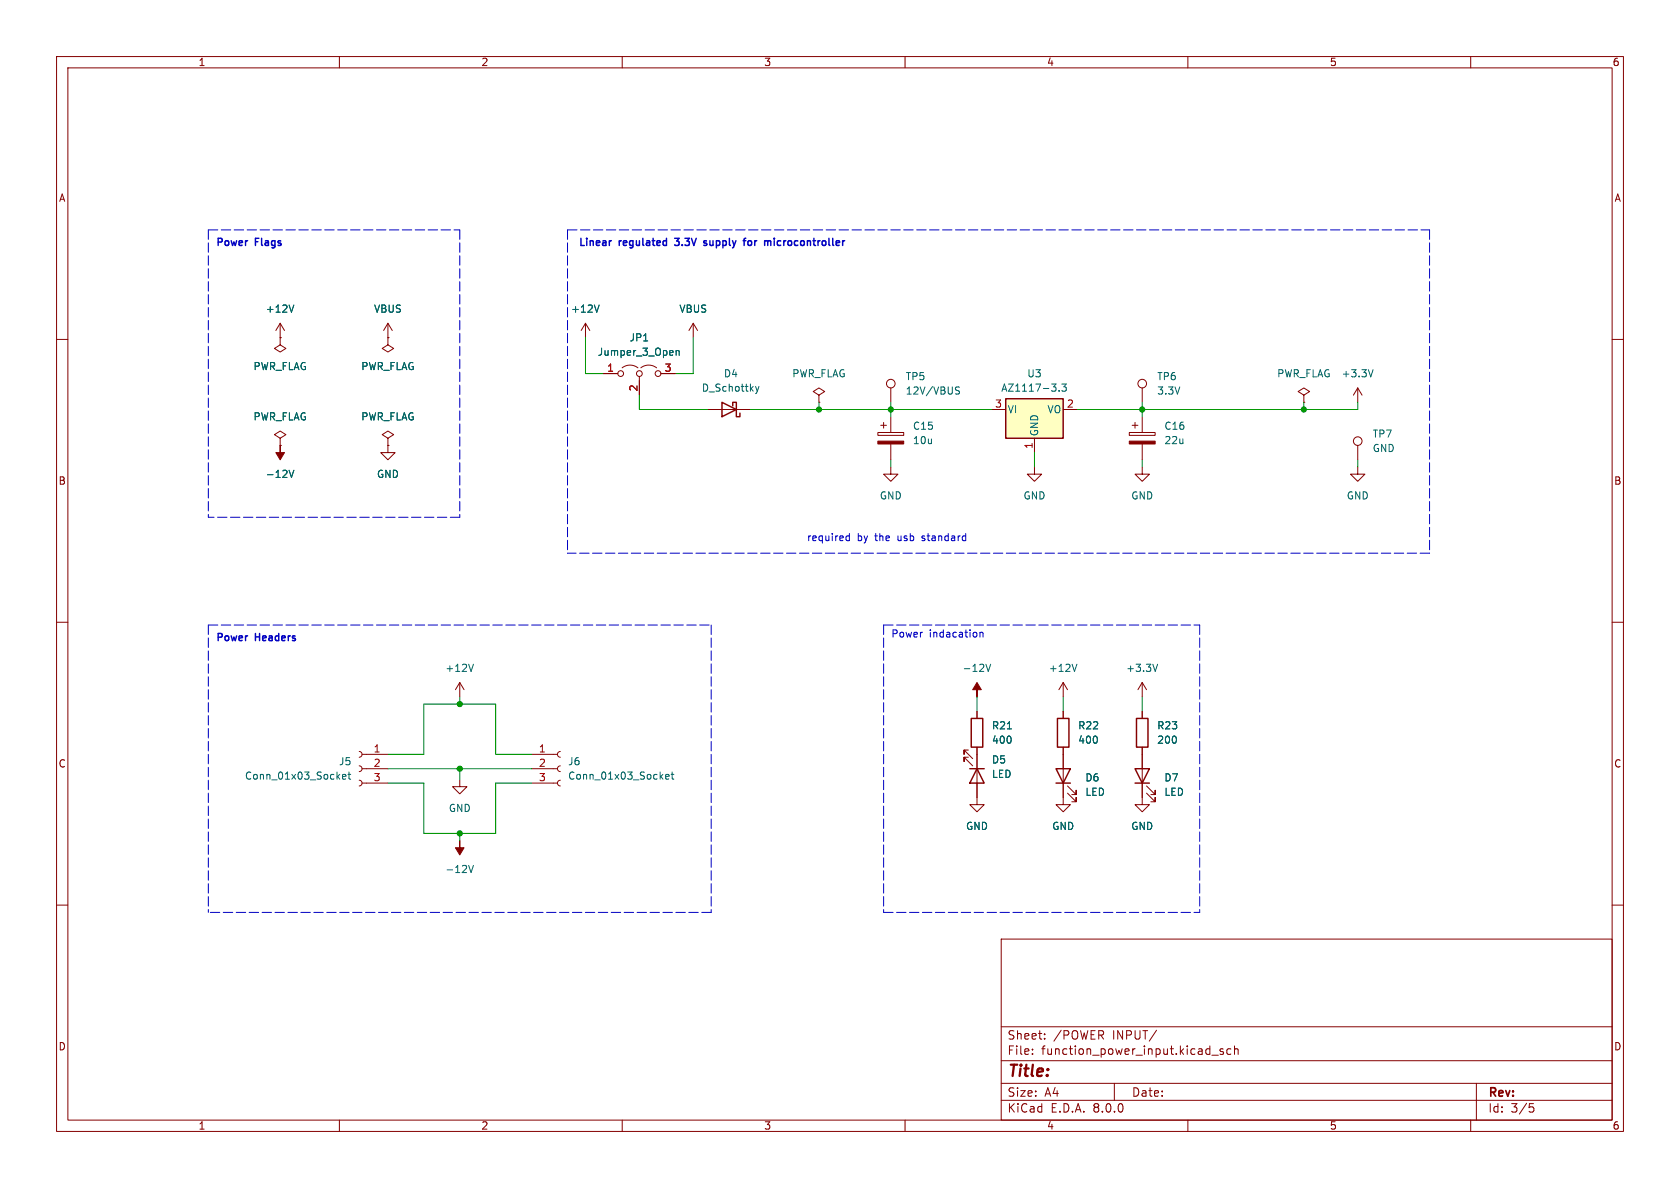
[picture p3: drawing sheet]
<svg xmlns="http://www.w3.org/2000/svg" width="297mm" height="210mm" viewBox="0 0 297 210" stroke-linecap="round" stroke-linejoin="round" font-family="sans-serif">
<g fill="none" stroke="#840000" stroke-width=".18">
<path d="M10 10h277v190h-277zM12 12h273v186h-273zM60 10v2M110 10v2M160 10v2M210 10v2M260 10v2M10 60h2M49.5 59.7v1.3l1 .6-1 .6-1-.6 1-.6M49.5 59.7h.1M49.5 57.2l-.7 1.2M49.5 57.2v2.5"/>
<path d="M49.5 57.2l.8 1.2M285 60h2M201.9 82.6v1.2h1.3l-1.3 1.3-1.2-1.3h1.2M10 110h2M285 110h2M171.2 132.6h-.8v.8v-.8l1.6 1.5M171.2 133.9h-.8v.7v-.7l1.6 1.5M172.7 132.1v10.1h1.3l-1.3 1.3-1.3-1.3h1.3M172.7 125.7v1.3M10 160h2M188 141v1.2h1.2l-1.2 1.3-1.3-1.3h1.3M285 160h2"/>
<path d="M177 166h108v32h-108zM60 198v2M110 198v2M160 198v2M177 194.5h108M177 191.5h108M177 187.5h108M177 181.5h108M182.5 186.3v.1M182.5 185.5v.1M184.7 183.6v.1M184.7 182.8v.1"/>
<path d="M197 191.5v3M204.5 182.1l-1.3 2M210 198v2M214.2 186.5h1.2M216.2 185.5l-.3-.1-.2 .2v.2l.5 .2v.3h-.5M217.6 185.5l-.4-.1-.3 .3v.4l.1 .2h.6M218.2 185.5l.3-.1 .3 .1 .1 .9M218.2 184.9v1.5M260 198v2M261 191.5v6.5M270.4 195.1h.7M270.5 195.7h.4l.3 .3-.2 .5-.5 .1"/>
</g>
<path d="M171.4 135.9h2.6M171.7 127h2v5.1h-2zM172.7 135.9l1.3 2.5h-2.6z" fill="none" stroke="#840000" stroke-width=".25"/>
<path d="M51.9 53.9l-.4 1.3M174.3 117.4l.4 1.3 .4-1.3M178.1 128.8h.7" fill="none" stroke="#006464" stroke-width=".18"/>
<path d="M172.7 120.7l.8 1.2h-.8v1.3v-1.3h-.7z" fill="#840000" stroke="#840000" stroke-width=".18"/>
<path d="M177.8 70.5h10.2v7h-10.2z" fill="#ffffc2"/>
<path d="M127.6 71.1l2.6 1.3-2.6 1.3zM129.5 71.8v-.7h.7v2.6h.6v-.7M177.8 70.5h10.2v7h-10.2zM186.7 135.9h2.5l-1.2 2.5zM186.7 138.4h2.5M186.9 127h2.1v5.1h-2.1zM200.7 135.9h2.5l-1.3 2.5zM200.7 138.4h2.5M200.9 127h2v5.1h-2z" fill="none" stroke="#840000" stroke-width=".25"/>
<g fill="none" stroke="#840000" stroke-width=".18">
<path d="M49.5 59.7h.1M68.6 59.7v1.3l1 .6-1 .6-1-.6 1-.6M68.6 59.7h.1M68.6 57.2l-.8 1.2M68.6 57.2v2.5M68.6 57.2l.7 1.2M103.5 57.2l-.8 1.2M103.5 57.2v2.5M103.5 57.2l.8 1.2M122.6 57.2l-.8 1.2M122.6 57.2v2.5M122.6 57.2l.7 1.2"/>
<path d="M49.5 77.5l1-.7-1-.6-1 .6 1 .7v1.2M49.5 78.7h.1M68.6 77.5l1-.7-1-.6-1 .6 1 .7v1.2M68.6 78.7h.1M68.6 78.7v1.3h1.2l-1.2 1.3-1.3-1.3h1.3M106.7 66h2.5M110 65a2.26 2.26 0 0 1 2.8 0M113 66.5v3.4M113.3 65a2.26 2.26 0 0 1 2.8 0M116.8 66h2.6M125.1 72.4h7.6M144.8 69.9l1-.7-1-.6-1 .6 1 .7v1.2"/>
<path d="M144.8 71.1h.1M155.2 76.5h4.6v.5h-4.6zM155.7 75.2h1M156.2 74.7v1M157.5 68.6v2.5M157.5 73.7v2.8M157.5 78.5v2.8M175.3 72.4h2.5M182.9 77.5v2.5M188 72.4h2.5M199.6 76.5h4.6v.5h-4.6zM200.2 75.2h1"/>
<path d="M200.7 74.7v1M201.9 68.6v2.5M201.9 73.7v2.8M201.9 78.5v2.8M230.5 69.9l1-.7-1-.6-1 .6 1 .7v1.2M230.5 71.1h.1M240 68.6l-.7 1.3M240 68.6v2.5M240 78.7v2.6M240 68.6l.8 1.3M157.5 82.6v1.2h1.2l-1.2 1.3-1.3-1.3h1.3M182.9 82.6v1.2h1.2l-1.2 1.3-1.3-1.3h1.3"/>
<path d="M240 82.6v1.2h1.3l-1.3 1.3-1.2-1.3h1.2M63.5 137.9l.4 .2 .1 .3-.1 .4-.4 .1M63.5 135.4l.4 .1 .1 .4-.1 .3-.4 .2M63.5 132.8l.4 .2 .1 .4-.1 .3-.4 .2M64 138.4h4.6M64 135.9h4.6M64 133.4h4.6M81.3 137.8v1.3h1.2l-1.2 1.2-1.3-1.2h1.3M81.3 120.7l-.8 1.2M81.3 120.7v2.5M81.3 120.7l.7 1.2M94 138.4h4.6"/>
<path d="M94 135.9h4.6M94 133.4h4.6M99.1 137.9l-.4 .2-.1 .3 .1 .4 .4 .1M99.1 135.4l-.4 .1-.1 .4 .1 .3 .4 .2M99.1 132.8l-.4 .2-.1 .4 .1 .3 .4 .2M172.7 125.7v1.3M172.7 132.1v3.8M172.7 138.4v2.6M188 120.7v2.5M188 125.7v1.3M188 132.1v8.9M188 120.7l-.8 1.2"/>
<path d="M188 120.7l.7 1.2M188.7 138.9l1.5 1.6v-.8v.8h-.7M201.9 132.1v10.1h1.3l-1.3 1.3-1.2-1.3h1.2M201.9 120.7v2.5M201.9 125.7v1.3M201.9 120.7l-.7 1.2M201.9 120.7l.8 1.2M202.7 138.9l1.5 1.6v-.8v.8h-.7M188.7 140.2l1.5 1.5v-.7v.7h-.7M202.7 140.2l1.5 1.5v-.7v.7h-.7"/>
<circle cx="109.7" cy="66" r=".51"/>
<circle cx="113" cy="66" r=".51"/>
<circle cx="116.3" cy="66" r=".51"/>
<circle cx="157.5" cy="67.8" r=".76"/>
<circle cx="201.9" cy="67.8" r=".76"/>
<circle cx="240" cy="78" r=".76"/>
</g>
<g fill="none" stroke="#006464" stroke-width=".18">
<path d="M51.9 53.9l-.4 1.3M105.9 53.9l-.4 1.3M119.5 62v.8M119.5 62.1l.2-.1h.3l.1 .8M133.6 68.3l.3 .9M133.9 69.2l-.3 .4M134.2 68.3l-.3 .9M169 68.9l.5 .2 .1 .3-.2 .3-.5-.1M169.6 68.5l-.5-.1-.1 .1M187.2 69v.2M187.7 67.9h.8l-.4 .5 .3 .1v.5l-.1 .2-.6-.2M242.8 65.3l-.5 1.3"/>
<path d="M51.1 83.1l.4 1.3 .4-1.3M83.7 117.4l-.4 1.3M190.4 117.4l-.4 1.3M204.7 117.4l-.5 1.3M60.5 137.3l.7-.1-.1-.2-.4-.1-.2 .2 .1 .6h.5M61.5 136.9h.5M61.7 136.5v1.1l.3 .1M117.7 137.3l.6-.1-.1-.2-.3-.1-.2 .2v.6h.5M118.6 136.9h.5M118.8 136.5v1.1l.3 .1M178.1 128.8h.7M82.9 153l.4 1.2 .4-1.2"/>
</g>
<g fill="#840000" stroke="#840000" stroke-width=".18">
<path d="M199.6 78h4.6v.5h-4.6z"/>
<path d="M155.2 78h4.6v.5h-4.6z"/>
<path d="M81.3 148.6v1.3h.7l-.7 1.2-.8-1.2h.8z"/>
<path d="M49.5 78.7v1.3h.8l-.8 1.3-.7-1.3h.7z"/>
</g>
<path d="M119.3 42.1h.8M119.3 43.3l.2 .1M124.9 42.6l-.3-.1-.2 .2 .1 .2 .4 .1v.3h-.5M131.4 42.5h.5M131.7 42.1h.2M132.6 42.5l-.3 .1-.1 .2 .1 .5 .3 .1M135.9 42.5l.4 .2v.7" fill="none" stroke="#0000c2" stroke-width=".25"/>
<path d="M149.6 95.3l.2 .3 .4-.1M150.2 94.3v1.3M150.2 94.8l-.4-.1-.2 .3M173.2 111.8v.8M173.2 111.9l.2-.1h.3l.1 .8" fill="none" stroke="#0000c2" stroke-width=".18"/>
<g fill="none" stroke="#0000c2" stroke-width=".18" stroke-dasharray="1.7 .6">
<path d="M36.8 40.6v50.8M36.8 40.6h44.5M81.3 40.6v50.8M100.3 40.6h152.4M100.3 40.6v57.2M252.7 40.6v57.2M81.3 91.4h-44.5M252.7 97.8h-152.4M36.8 110.5v50.8M36.8 110.5h88.9M125.7 110.5v50.8M156.2 110.5h55.9"/>
<path d="M156.2 110.5v50.8M212.1 110.5v50.8M125.7 161.3h-88.9M156.2 161.3h55.9"/>
</g>
<g fill="none" stroke="#009600" stroke-width=".18">
<path d="M103.5 59.7v6.3h3.2M122.6 59.7v6.3h-3.2M113 69.9v2.5h12.1M132.7 72.4h42.6M144.8 71.1v1.3M157.5 71.1v2.6M201.9 71.1v2.6M230.5 71.1v1.3M240 71.1v1.3h-49.5M157.5 81.3v1.3M182.9 80v2.6M201.9 81.3v1.3"/>
<path d="M240 81.3v1.3M68.6 138.4h6.3v8.9h12.7v-8.9h6.4M68.6 133.4h6.3v-8.9h12.7v8.9h6.4M68.6 135.9h25.4M81.3 123.2v1.3M81.3 135.9v1.9M172.7 123.2v2.5M188 123.2v2.5M201.9 123.2v2.5M81.3 147.3v1.3"/>
</g>
<g fill="#009600" stroke="#009600" stroke-width=".18">
<circle cx="201.9" cy="72.4" r=".46"/>
<circle cx="230.5" cy="72.4" r=".46"/>
<circle cx="81.3" cy="135.9" r=".46"/>
<circle cx="81.3" cy="147.3" r=".46"/>
<circle cx="81.3" cy="124.5" r=".46"/>
<circle cx="157.5" cy="72.4" r=".46"/>
<circle cx="144.8" cy="72.4" r=".46"/>
</g>
<text font-size="2.8" fill="#840000" x="178" y="190.9">Title:</text>
<g font-size="2.1" fill="#840000">
<text x="178" y="184">Sheet:</text>
<text x="186.2" y="184">/POWER</text>
<text x="196.7" y="184">INPUT/</text>
<text x="178" y="186.7">File:</text>
<text x="184.1" y="186.7">function_power_input.kicad_sch</text>
<text x="178" y="196.9">KiCad</text>
<text x="178" y="194.1">Size:</text>
<text x="184.7" y="194.1">A4</text>
<text x="185.7" y="196.9">E.D.A.</text>
<text x="193.3" y="196.9">8.0.0</text>
<text x="200" y="194.1">Date:</text>
<text x="263" y="194.3">Rev:</text>
<text x="263" y="196.9">Id:</text>
<text x="267.1" y="196.9">3/5</text>
</g>
<g font-size="1.8" fill="#840000">
<text x="35" y="11.9">1</text>
<text x="85" y="11.9">2</text>
<text x="135" y="11.9">3</text>
<text x="185" y="11.9">4</text>
<text x="235" y="11.9">5</text>
<text x="285" y="11.9">6</text>
<text x="10.3" y="35.9">A</text>
<text x="285.3" y="35.9">A</text>
<text x="10.3" y="85.9">B</text>
<text x="285.3" y="85.9">B</text>
<text x="10.3" y="135.9">C</text>
<text x="285.3" y="135.9">C</text>
<text x="10.3" y="185.9">D</text>
<text x="285.3" y="185.9">D</text>
<text x="35" y="199.9">1</text>
<text x="85" y="199.9">2</text>
<text x="135" y="199.9">3</text>
<text x="185" y="199.9">4</text>
<text x="235" y="199.9">5</text>
<text x="285" y="199.9">6</text>
</g>
<g font-size="1.8" fill="#0000c2">
<text x="38.1" y="43.6">Power</text>
<text x="45.2" y="43.6">Flags</text>
<text x="102.2" y="43.6">Linear</text>
<text x="109.5" y="43.6">regulated</text>
<text x="119.9" y="43.6">3.3V</text>
<text x="125.5" y="43.6">supply</text>
<text x="133.1" y="43.6">for</text>
<text x="137.3" y="43.6">microcontroller</text>
<text x="142.6" y="95.9">required</text>
<text x="151.5" y="95.9">by</text>
<text x="154.8" y="95.9">the</text>
<text x="159" y="95.9">usb</text>
<text x="163.5" y="95.9">standard</text>
<text x="38.1" y="113.4">Power</text>
<text x="45.2" y="113.4">Headers</text>
<text x="157.5" y="112.8">Power</text>
<text x="164.3" y="112.8">indacation</text>
</g>
<g font-size="1.8" fill="#006464">
<text x="46.9" y="55.5">+12V</text>
<text x="66" y="55.5">VBUS</text>
<text x="100.9" y="55.5">+12V</text>
<text x="120" y="55.5">VBUS</text>
<text x="44.7" y="65.6">PWR_FLAG</text>
<text x="63.8" y="65.6">PWR_FLAG</text>
<text x="105.6" y="63.1">Jumper_3_Open</text>
<text x="111.2" y="60.6">JP1</text>
<text x="124" y="69.4">D_Schottky</text>
<text x="127.9" y="66.9">D4</text>
<text x="140" y="66.9">PWR_FLAG</text>
<text x="160" y="67.4">TP5</text>
<text x="160" y="70">12V/VBUS</text>
<text x="176.9" y="69.4">AZ1117-3.3</text>
<text x="181.5" y="66.9">U3</text>
<text x="204.5" y="67.4">TP6</text>
<text x="204.5" y="70">3.3V</text>
<text x="225.7" y="66.9">PWR_FLAG</text>
<text x="237.1" y="66.9">+3.3V</text>
<text x="44.7" y="74.5">PWR_FLAG</text>
<text x="63.8" y="74.5">PWR_FLAG</text>
<text x="161.3" y="76.2">C15</text>
<text x="178.1" y="73.3">VI</text>
<text x="183.7" y="77.2" transform="rotate(-90 183.7 77.2)">GND</text>
<text x="185.1" y="73.3">VO</text>
<text x="205.7" y="76.2">C16</text>
<text x="242.6" y="77.6">TP7</text>
<text x="161.3" y="78.7">10u</text>
<text x="205.7" y="78.7">22u</text>
<text x="242.6" y="80.1">GND</text>
<text x="46.9" y="84.7">-12V</text>
<text x="66.5" y="84.7">GND</text>
<text x="155.4" y="88.5">GND</text>
<text x="180.8" y="88.5">GND</text>
<text x="199.9" y="88.5">GND</text>
<text x="238" y="88.5">GND</text>
<text x="78.6" y="119">+12V</text>
<text x="170.1" y="119">-12V</text>
<text x="185.3" y="119">+12V</text>
<text x="199" y="119">+3.3V</text>
<text x="175.3" y="131.7">400</text>
<text x="175.3" y="129.1">R21</text>
<text x="190.5" y="131.7">400</text>
<text x="190.5" y="129.1">R22</text>
<text x="204.5" y="131.7">200</text>
<text x="204.5" y="129.1">R23</text>
<text x="59.8" y="135.5">J5</text>
<text x="100.3" y="135.5">J6</text>
<text x="175.3" y="135.2">D5</text>
<text x="175.3" y="137.7">LED</text>
<text x="43.2" y="138">Conn_01x03_Socket</text>
<text x="79.2" y="143.7">GND</text>
<text x="100.3" y="138">Conn_01x03_Socket</text>
<text x="191.8" y="138.3">D6</text>
<text x="191.8" y="140.9">LED</text>
<text x="205.7" y="138.3">D7</text>
<text x="205.7" y="140.9">LED</text>
<text x="170.7" y="146.9">GND</text>
<text x="185.9" y="146.9">GND</text>
<text x="199.9" y="146.9">GND</text>
<text x="78.6" y="154.5">-12V</text>
</g>
<g font-size="1.8" fill="#a90000">
<text x="107.2" y="65.8">1</text>
<text x="117.4" y="65.8">3</text>
<text x="112.8" y="69.3" transform="rotate(-90 112.8 69.3)">2</text>
<text x="175.8" y="72.1">3</text>
<text x="188.5" y="72.1">2</text>
<text x="182.6" y="79.4" transform="rotate(-90 182.6 79.4)">1</text>
<text x="66" y="133.1">1</text>
<text x="66" y="135.6">2</text>
<text x="95.2" y="133.1">1</text>
<text x="95.2" y="135.6">2</text>
<text x="66" y="138.2">3</text>
<text x="95.2" y="138.2">3</text>
</g>
</svg>
